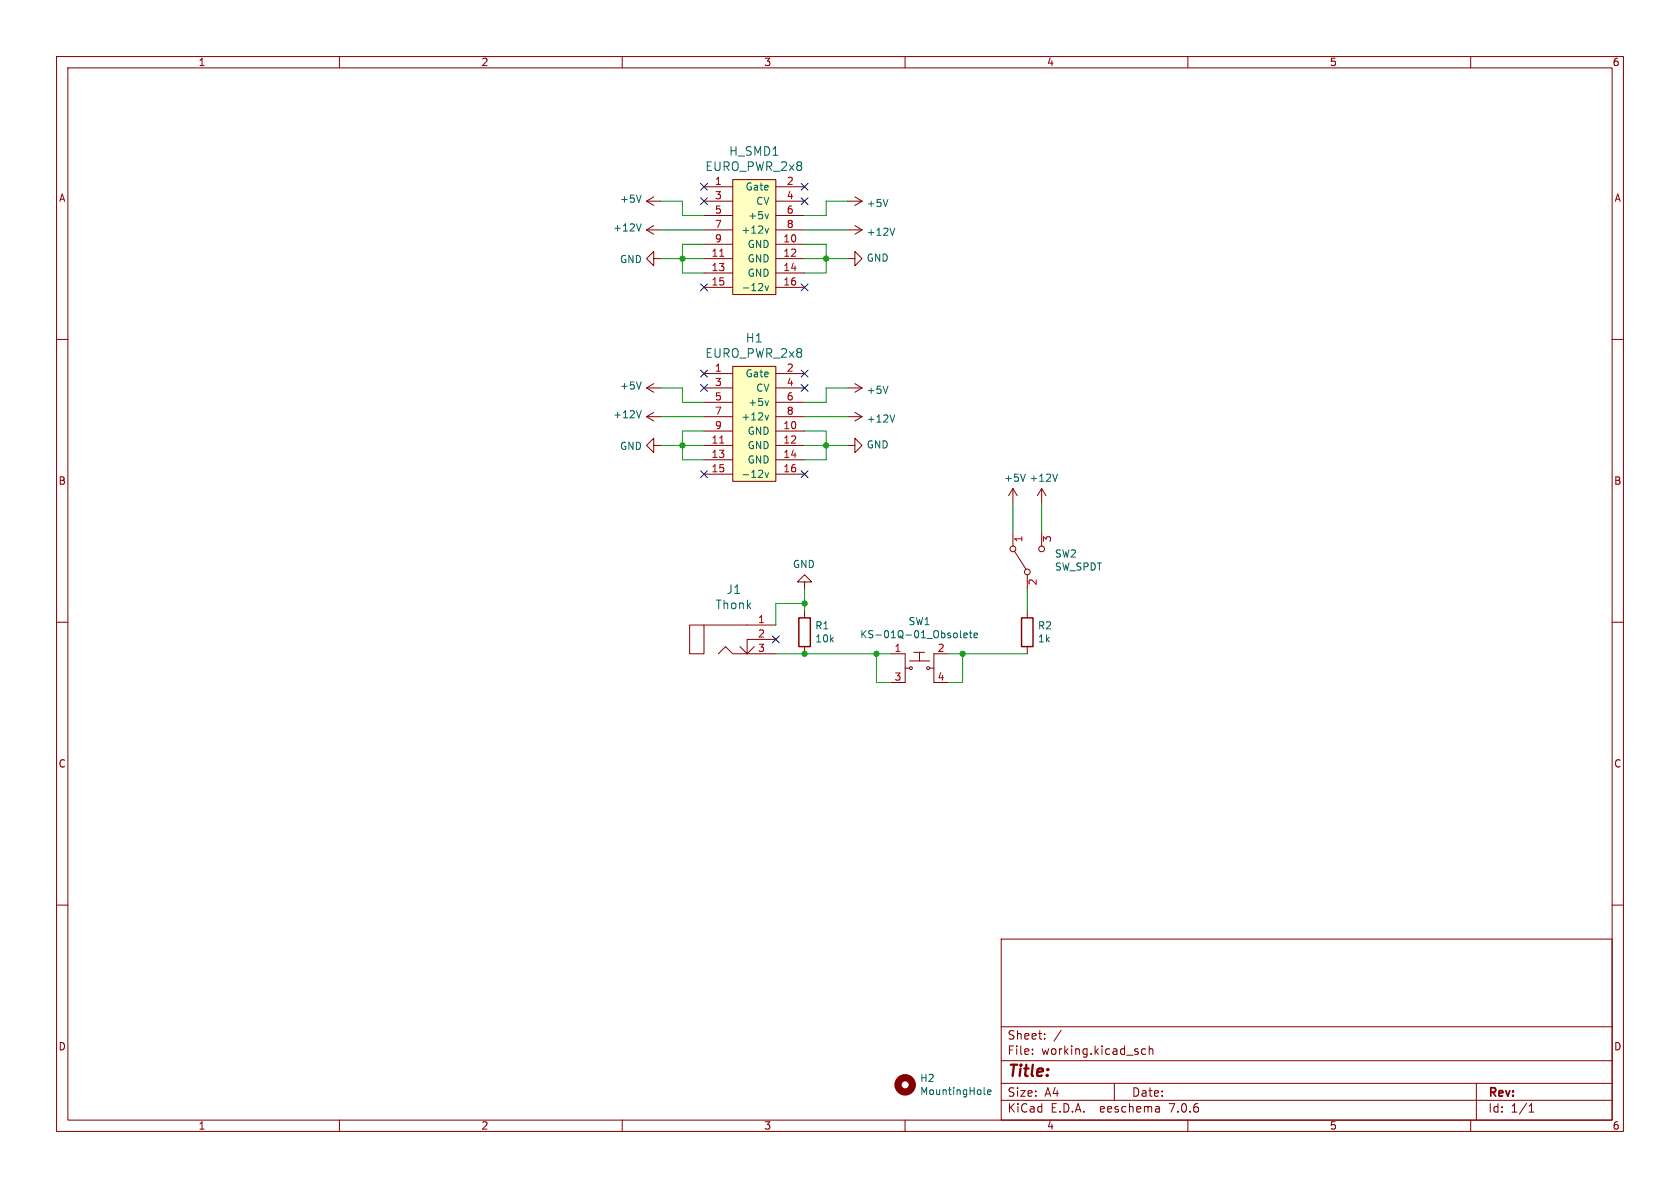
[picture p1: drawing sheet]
(kicad_sch (version 20230121) (generator eeschema)

 (paper "A4")

 (lib_symbols
  (symbol "Device:R" (pin_numbers hide) (pin_names (offset 0)) (in_bom yes) (on_board yes)
   (property "Reference" "R" (at 2.032 0 90) (effects (font (size 1.27 1.27))))
   (property "Value" "R" (at 0 0 90) (effects (font (size 1.27 1.27))))
   (property "Footprint" "" (at -1.778 0 90) (effects (font (size 1.27 1.27)) hide))
   (property "Datasheet" "~" (at 0 0 0) (effects (font (size 1.27 1.27)) hide))
   (symbol "R_0_1"
    (rectangle (start -1.016 -2.54) (end 1.016 2.54) (stroke (width 0.254) (type default)) (fill (type none))))
   (symbol "R_1_1"
    (pin passive line (at 0 3.81 270) (length 1.27) (name "~" (effects (font (size 1.27 1.27)))) (number "1" (effects (font (size 1.27 1.27)))))
    (pin passive line (at 0 -3.81 90) (length 1.27) (name "~" (effects (font (size 1.27 1.27)))) (number "2" (effects (font (size 1.27 1.27)))))))
  (symbol "GateButton-rescue:+12V-Miasma_IO_smd-cache" (power) (pin_names (offset 0)) (in_bom yes) (on_board yes)
   (property "Reference" "#PWR" (at 0 -3.81 0) (effects (font (size 1.27 1.27)) hide))
   (property "Value" "+12V-Miasma_IO_smd-cache" (at 0 3.556 0) (effects (font (size 1.27 1.27))))
   (property "Footprint" "" (at 0 0 0) (effects (font (size 1.27 1.27))))
   (property "Datasheet" "" (at 0 0 0) (effects (font (size 1.27 1.27))))
   (symbol "+12V-Miasma_IO_smd-cache_0_1"
    (polyline (pts (xy -0.762 1.27) (xy 0 2.54)) (stroke (width 0) (type solid)) (fill (type none)))
    (polyline (pts (xy 0 0) (xy 0 2.54)) (stroke (width 0) (type solid)) (fill (type none)))
    (polyline (pts (xy 0 2.54) (xy 0.762 1.27)) (stroke (width 0) (type solid)) (fill (type none))))
   (symbol "+12V-Miasma_IO_smd-cache_1_1"
    (pin power_in line (at 0 0 90) (length 0) hide (name "+12V" (effects (font (size 1.27 1.27)))) (number "1" (effects (font (size 1.27 1.27)))))))
  (symbol "GateButton-rescue:EURO_PWR_2x8-eurocad" (pin_names (offset 1.016)) (in_bom yes) (on_board yes)
   (property "Reference" "H" (at 0 -11.43 0) (effects (font (size 1.524 1.524))))
   (property "Value" "eurocad_EURO_PWR_2x8" (at 0 11.43 0) (effects (font (size 1.524 1.524))))
   (property "Footprint" "" (at 2.54 3.81 0) (effects (font (size 1.524 1.524))))
   (property "Datasheet" "" (at 2.54 3.81 0) (effects (font (size 1.524 1.524))))
   (symbol "EURO_PWR_2x8-eurocad_0_1"
    (rectangle (start -3.81 10.16) (end 3.81 -10.16) (stroke (width 0) (type solid)) (fill (type background))))
   (symbol "EURO_PWR_2x8-eurocad_1_1"
    (pin output line (at -8.89 8.89 0) (length 5.08) (name "~" (effects (font (size 1.27 1.27)))) (number "1" (effects (font (size 1.27 1.27)))))
    (pin power_out line (at 8.89 -1.27 180) (length 5.08) (name "GND" (effects (font (size 1.27 1.27)))) (number "10" (effects (font (size 1.27 1.27)))))
    (pin power_out line (at -8.89 -3.81 0) (length 5.08) (name "~" (effects (font (size 1.27 1.27)))) (number "11" (effects (font (size 1.27 1.27)))))
    (pin power_out line (at 8.89 -3.81 180) (length 5.08) (name "GND" (effects (font (size 1.27 1.27)))) (number "12" (effects (font (size 1.27 1.27)))))
    (pin power_out line (at -8.89 -6.35 0) (length 5.08) (name "~" (effects (font (size 1.27 1.27)))) (number "13" (effects (font (size 1.27 1.27)))))
    (pin power_out line (at 8.89 -6.35 180) (length 5.08) (name "GND" (effects (font (size 1.27 1.27)))) (number "14" (effects (font (size 1.27 1.27)))))
    (pin power_out line (at -8.89 -8.89 0) (length 5.08) (name "~" (effects (font (size 1.27 1.27)))) (number "15" (effects (font (size 1.27 1.27)))))
    (pin power_out line (at 8.89 -8.89 180) (length 5.08) (name "-12v" (effects (font (size 1.27 1.27)))) (number "16" (effects (font (size 1.27 1.27)))))
    (pin output line (at 8.89 8.89 180) (length 5.08) (name "Gate" (effects (font (size 1.27 1.27)))) (number "2" (effects (font (size 1.27 1.27)))))
    (pin output line (at -8.89 6.35 0) (length 5.08) (name "~" (effects (font (size 1.27 1.27)))) (number "3" (effects (font (size 1.27 1.27)))))
    (pin output line (at 8.89 6.35 180) (length 5.08) (name "CV" (effects (font (size 1.27 1.27)))) (number "4" (effects (font (size 1.27 1.27)))))
    (pin power_out line (at -8.89 3.81 0) (length 5.08) (name "~" (effects (font (size 1.27 1.27)))) (number "5" (effects (font (size 1.27 1.27)))))
    (pin power_out line (at 8.89 3.81 180) (length 5.08) (name "+5v" (effects (font (size 1.27 1.27)))) (number "6" (effects (font (size 1.27 1.27)))))
    (pin power_out line (at -8.89 1.27 0) (length 5.08) (name "~" (effects (font (size 1.27 1.27)))) (number "7" (effects (font (size 1.27 1.27)))))
    (pin power_out line (at 8.89 1.27 180) (length 5.08) (name "+12v" (effects (font (size 1.27 1.27)))) (number "8" (effects (font (size 1.27 1.27)))))
    (pin power_out line (at -8.89 -1.27 0) (length 5.08) (name "~" (effects (font (size 1.27 1.27)))) (number "9" (effects (font (size 1.27 1.27)))))))
  (symbol "GateButton-rescue:KS-01Q-01_Obsolete-dk_Pushbutton-Switches" (pin_names (offset 1.016)) (in_bom yes) (on_board yes)
   (property "Reference" "S" (at 0 5.08 0) (effects (font (size 1.27 1.27))))
   (property "Value" "dk_Pushbutton-Switches_KS-01Q-01_Obsolete" (at 0 -4.445 0) (effects (font (size 1.27 1.27))))
   (property "Footprint" "digikey-footprints:PushButton_Round_D12mm_THT_KS-01Q-01" (at 5.08 5.08 0) (effects (font (size 1.27 1.27)) (justify left) hide))
   (property "Datasheet" "http://spec_sheets.e-switch.com/specs/29-KS01Q01.pdf" (at 5.08 7.62 0) (effects (font (size 1.524 1.524)) (justify left) hide))
   (property "Digi-Key_PN" "EG4791-ND" (at 5.08 10.16 0) (effects (font (size 1.524 1.524)) (justify left) hide))
   (property "MPN" "KS-01Q-01" (at 5.08 12.7 0) (effects (font (size 1.524 1.524)) (justify left) hide))
   (property "Category" "Switches" (at 5.08 15.24 0) (effects (font (size 1.524 1.524)) (justify left) hide))
   (property "Family" "Pushbutton Switches" (at 5.08 17.78 0) (effects (font (size 1.524 1.524)) (justify left) hide))
   (property "DK_Datasheet_Link" "http://spec_sheets.e-switch.com/specs/29-KS01Q01.pdf" (at 5.08 20.32 0) (effects (font (size 1.524 1.524)) (justify left) hide))
   (property "DK_Detail_Page" "/product-detail/en/e-switch/KS-01Q-01/EG4791-ND/2116270" (at 5.08 22.86 0) (effects (font (size 1.524 1.524)) (justify left) hide))
   (property "Description" "SWITCH PUSH SPST-NO 0.01A 35V" (at 5.08 25.4 0) (effects (font (size 1.524 1.524)) (justify left) hide))
   (property "Manufacturer" "E-Switch" (at 5.08 27.94 0) (effects (font (size 1.524 1.524)) (justify left) hide))
   (property "Status" "Obsolete NonStock" (at 5.08 30.48 0) (effects (font (size 1.524 1.524)) (justify left) hide))
   (symbol "KS-01Q-01_Obsolete-dk_Pushbutton-Switches_0_1"
    (circle (center -1.524 0) (radius 0.254) (stroke (width 0) (type solid)) (fill (type none)))
    (polyline (pts (xy -2.54 2.54) (xy -2.54 -2.54)) (stroke (width 0) (type solid)) (fill (type none)))
    (polyline (pts (xy -1.778 0) (xy -2.54 0)) (stroke (width 0) (type solid)) (fill (type none)))
    (polyline (pts (xy -1.778 1.27) (xy 1.778 1.27)) (stroke (width 0) (type solid)) (fill (type none)))
    (polyline (pts (xy 2.54 -2.54) (xy 2.54 2.54)) (stroke (width 0) (type solid)) (fill (type none)))
    (polyline (pts (xy 2.54 0) (xy 1.778 0)) (stroke (width 0) (type solid)) (fill (type none)))
    (circle (center 1.524 0) (radius 0.254) (stroke (width 0) (type solid)) (fill (type none))))
   (symbol "KS-01Q-01_Obsolete-dk_Pushbutton-Switches_1_1"
    (polyline (pts (xy -1.016 2.794) (xy 0.889 2.794)) (stroke (width 0) (type solid)) (fill (type none)))
    (polyline (pts (xy 0 2.794) (xy 0 1.27)) (stroke (width 0) (type solid)) (fill (type none)))
    (pin passive line (at -5.08 2.54 0) (length 2.54) (name "~" (effects (font (size 1.27 1.27)))) (number "1" (effects (font (size 1.27 1.27)))))
    (pin passive line (at 5.08 2.54 180) (length 2.54) (name "~" (effects (font (size 1.27 1.27)))) (number "2" (effects (font (size 1.27 1.27)))))
    (pin passive line (at -5.08 -2.54 0) (length 2.54) (name "~" (effects (font (size 1.27 1.27)))) (number "3" (effects (font (size 1.27 1.27)))))
    (pin passive line (at 5.08 -2.54 180) (length 2.54) (name "~" (effects (font (size 1.27 1.27)))) (number "4" (effects (font (size 1.27 1.27)))))))
  (symbol "GateButton-rescue:Thonk-Miasma_IO_smd-cache" (pin_names (offset 1.016)) (in_bom yes) (on_board yes)
   (property "Reference" "J" (at 0 0 0) (effects (font (size 1.524 1.524))))
   (property "Value" "Miasma_IO_smd-cache_Thonk" (at 0 3.81 0) (effects (font (size 1.524 1.524))))
   (property "Footprint" "" (at 0 0 0) (effects (font (size 1.524 1.524))))
   (property "Datasheet" "" (at 0 0 0) (effects (font (size 1.524 1.524))))
   (symbol "Thonk-Miasma_IO_smd-cache_0_1"
    (rectangle (start -7.62 2.54) (end -5.08 -2.54) (stroke (width 0) (type solid)) (fill (type none)))
    (polyline (pts (xy 2.54 -2.54) (xy 3.81 -1.27)) (stroke (width 0) (type solid)) (fill (type none)))
    (polyline (pts (xy 2.54 2.54) (xy -5.08 2.54)) (stroke (width 0) (type solid)) (fill (type none)))
    (polyline (pts (xy 2.54 0) (xy 2.54 -2.54) (xy 1.27 -1.27)) (stroke (width 0) (type solid)) (fill (type none)))
    (polyline (pts (xy 2.54 -2.54) (xy 0 -2.54) (xy -1.27 -1.27) (xy -2.54 -2.54)) (stroke (width 0) (type solid)) (fill (type none))))
   (symbol "Thonk-Miasma_IO_smd-cache_1_1"
    (pin passive line (at 7.62 2.54 180) (length 5.08) (name "~" (effects (font (size 1.27 1.27)))) (number "1" (effects (font (size 1.27 1.27)))))
    (pin passive line (at 7.62 0 180) (length 5.08) (name "~" (effects (font (size 1.27 1.27)))) (number "2" (effects (font (size 1.27 1.27)))))
    (pin passive line (at 7.62 -2.54 180) (length 5.08) (name "~" (effects (font (size 1.27 1.27)))) (number "3" (effects (font (size 1.27 1.27)))))))
  (symbol "Mechanical:MountingHole" (pin_names (offset 1.016)) (in_bom yes) (on_board yes)
   (property "Reference" "H" (at 0 5.08 0) (effects (font (size 1.27 1.27))))
   (property "Value" "MountingHole" (at 0 3.175 0) (effects (font (size 1.27 1.27))))
   (property "Footprint" "" (at 0 0 0) (effects (font (size 1.27 1.27)) hide))
   (property "Datasheet" "~" (at 0 0 0) (effects (font (size 1.27 1.27)) hide))
   (symbol "MountingHole_0_1"
    (circle (center 0 0) (radius 1.27) (stroke (width 1.27) (type default)) (fill (type none)))))
  (symbol "Switch:SW_SPDT" (pin_names (offset 0) hide) (in_bom yes) (on_board yes)
   (property "Reference" "SW" (at 0 4.318 0) (effects (font (size 1.27 1.27))))
   (property "Value" "SW_SPDT" (at 0 -5.08 0) (effects (font (size 1.27 1.27))))
   (property "Footprint" "" (at 0 0 0) (effects (font (size 1.27 1.27)) hide))
   (property "Datasheet" "~" (at 0 0 0) (effects (font (size 1.27 1.27)) hide))
   (symbol "SW_SPDT_0_0"
    (circle (center -2.032 0) (radius 0.508) (stroke (width 0) (type default)) (fill (type none)))
    (circle (center 2.032 -2.54) (radius 0.508) (stroke (width 0) (type default)) (fill (type none))))
   (symbol "SW_SPDT_0_1"
    (polyline (pts (xy -1.524 0.254) (xy 1.651 2.286)) (stroke (width 0) (type default)) (fill (type none)))
    (circle (center 2.032 2.54) (radius 0.508) (stroke (width 0) (type default)) (fill (type none))))
   (symbol "SW_SPDT_1_1"
    (pin passive line (at 5.08 2.54 180) (length 2.54) (name "A" (effects (font (size 1.27 1.27)))) (number "1" (effects (font (size 1.27 1.27)))))
    (pin passive line (at -5.08 0 0) (length 2.54) (name "B" (effects (font (size 1.27 1.27)))) (number "2" (effects (font (size 1.27 1.27)))))
    (pin passive line (at 5.08 -2.54 180) (length 2.54) (name "C" (effects (font (size 1.27 1.27)))) (number "3" (effects (font (size 1.27 1.27)))))))
  (symbol "power:+5V" (power) (pin_names (offset 0)) (in_bom yes) (on_board yes)
   (property "Reference" "#PWR" (at 0 -3.81 0) (effects (font (size 1.27 1.27)) hide))
   (property "Value" "+5V" (at 0 3.556 0) (effects (font (size 1.27 1.27))))
   (property "Footprint" "" (at 0 0 0) (effects (font (size 1.27 1.27)) hide))
   (property "Datasheet" "" (at 0 0 0) (effects (font (size 1.27 1.27)) hide))
   (symbol "+5V_0_1"
    (polyline (pts (xy -0.762 1.27) (xy 0 2.54)) (stroke (width 0) (type default)) (fill (type none)))
    (polyline (pts (xy 0 0) (xy 0 2.54)) (stroke (width 0) (type default)) (fill (type none)))
    (polyline (pts (xy 0 2.54) (xy 0.762 1.27)) (stroke (width 0) (type default)) (fill (type none))))
   (symbol "+5V_1_1"
    (pin power_in line (at 0 0 90) (length 0) hide (name "+5V" (effects (font (size 1.27 1.27)))) (number "1" (effects (font (size 1.27 1.27)))))))
  (symbol "power:GND" (power) (pin_names (offset 0)) (in_bom yes) (on_board yes)
   (property "Reference" "#PWR" (at 0 -6.35 0) (effects (font (size 1.27 1.27)) hide))
   (property "Value" "GND" (at 0 -3.81 0) (effects (font (size 1.27 1.27))))
   (property "Footprint" "" (at 0 0 0) (effects (font (size 1.27 1.27)) hide))
   (property "Datasheet" "" (at 0 0 0) (effects (font (size 1.27 1.27)) hide))
   (symbol "GND_0_1"
    (polyline (pts (xy 0 0) (xy 0 -1.27) (xy 1.27 -1.27) (xy 0 -2.54) (xy -1.27 -1.27) (xy 0 -1.27)) (stroke (width 0) (type default)) (fill (type none))))
   (symbol "GND_1_1"
    (pin power_in line (at 0 0 270) (length 0) hide (name "GND" (effects (font (size 1.27 1.27)))) (number "1" (effects (font (size 1.27 1.27))))))))

 (junction (at 154.94 115.57) (diameter 0) (color 0 0 0 0))
 (junction (at 142.24 115.57) (diameter 0) (color 0 0 0 0))
 (junction (at 120.65 78.74) (diameter 0) (color 0 0 0 0))
 (junction (at 120.65 45.72) (diameter 0) (color 0 0 0 0))
 (junction (at 142.24 106.68) (diameter 0) (color 0 0 0 0))
 (junction (at 170.18 115.57) (diameter 0) (color 0 0 0 0))
 (junction (at 146.05 78.74) (diameter 0) (color 0 0 0 0))
 (junction (at 146.05 45.72) (diameter 0) (color 0 0 0 0))

 (no_connect (at 142.24 35.56))
 (no_connect (at 142.24 68.58))
 (no_connect (at 142.24 33.02))
 (no_connect (at 142.24 83.82))
 (no_connect (at 124.46 66.04))
 (no_connect (at 142.24 66.04))
 (no_connect (at 124.46 35.56))
 (no_connect (at 124.46 33.02))
 (no_connect (at 137.16 113.03))
 (no_connect (at 124.46 50.8))
 (no_connect (at 142.24 50.8))
 (no_connect (at 124.46 68.58))
 (no_connect (at 124.46 83.82))

 (wire (pts (xy 142.24 106.68) (xy 142.24 107.95)) (stroke (width 0) (type default)))
 (wire (pts (xy 124.46 71.12) (xy 120.65 71.12)) (stroke (width 0) (type default)))
 (wire (pts (xy 120.65 81.28) (xy 120.65 78.74)) (stroke (width 0) (type default)))
 (wire (pts (xy 124.46 43.18) (xy 120.65 43.18)) (stroke (width 0) (type default)))
 (wire (pts (xy 120.65 45.72) (xy 116.84 45.72)) (stroke (width 0) (type default)))
 (wire (pts (xy 167.64 120.65) (xy 170.18 120.65)) (stroke (width 0) (type default)))
 (wire (pts (xy 146.05 35.56) (xy 149.86 35.56)) (stroke (width 0) (type default)))
 (wire (pts (xy 124.46 76.2) (xy 120.65 76.2)) (stroke (width 0) (type default)))
 (wire (pts (xy 157.48 120.65) (xy 154.94 120.65)) (stroke (width 0) (type default)))
 (wire (pts (xy 137.16 115.57) (xy 142.24 115.57)) (stroke (width 0) (type default)))
 (wire (pts (xy 142.24 78.74) (xy 146.05 78.74)) (stroke (width 0) (type default)))
 (wire (pts (xy 124.46 81.28) (xy 120.65 81.28)) (stroke (width 0) (type default)))
 (wire (pts (xy 142.24 40.64) (xy 149.86 40.64)) (stroke (width 0) (type default)))
 (wire (pts (xy 120.65 38.1) (xy 120.65 35.56)) (stroke (width 0) (type default)))
 (wire (pts (xy 137.16 106.68) (xy 137.16 110.49)) (stroke (width 0) (type default)))
 (wire (pts (xy 142.24 71.12) (xy 146.05 71.12)) (stroke (width 0) (type default)))
 (wire (pts (xy 142.24 45.72) (xy 146.05 45.72)) (stroke (width 0) (type default)))
 (wire (pts (xy 179.07 93.98) (xy 179.07 88.9)) (stroke (width 0) (type default)))
 (wire (pts (xy 120.65 43.18) (xy 120.65 45.72)) (stroke (width 0) (type default)))
 (wire (pts (xy 184.15 93.98) (xy 184.15 88.9)) (stroke (width 0) (type default)))
 (wire (pts (xy 146.05 76.2) (xy 146.05 78.74)) (stroke (width 0) (type default)))
 (wire (pts (xy 146.05 48.26) (xy 146.05 45.72)) (stroke (width 0) (type default)))
 (wire (pts (xy 142.24 115.57) (xy 154.94 115.57)) (stroke (width 0) (type default)))
 (wire (pts (xy 124.46 45.72) (xy 120.65 45.72)) (stroke (width 0) (type default)))
 (wire (pts (xy 142.24 73.66) (xy 149.86 73.66)) (stroke (width 0) (type default)))
 (wire (pts (xy 146.05 43.18) (xy 146.05 45.72)) (stroke (width 0) (type default)))
 (wire (pts (xy 120.65 76.2) (xy 120.65 78.74)) (stroke (width 0) (type default)))
 (wire (pts (xy 120.65 48.26) (xy 120.65 45.72)) (stroke (width 0) (type default)))
 (wire (pts (xy 170.18 120.65) (xy 170.18 115.57)) (stroke (width 0) (type default)))
 (wire (pts (xy 142.24 104.14) (xy 142.24 106.68)) (stroke (width 0) (type default)))
 (wire (pts (xy 146.05 71.12) (xy 146.05 68.58)) (stroke (width 0) (type default)))
 (wire (pts (xy 146.05 68.58) (xy 149.86 68.58)) (stroke (width 0) (type default)))
 (wire (pts (xy 120.65 78.74) (xy 116.84 78.74)) (stroke (width 0) (type default)))
 (wire (pts (xy 124.46 38.1) (xy 120.65 38.1)) (stroke (width 0) (type default)))
 (wire (pts (xy 167.64 115.57) (xy 170.18 115.57)) (stroke (width 0) (type default)))
 (wire (pts (xy 142.24 81.28) (xy 146.05 81.28)) (stroke (width 0) (type default)))
 (wire (pts (xy 181.61 104.14) (xy 181.61 107.95)) (stroke (width 0) (type default)))
 (wire (pts (xy 124.46 78.74) (xy 120.65 78.74)) (stroke (width 0) (type default)))
 (wire (pts (xy 124.46 73.66) (xy 116.84 73.66)) (stroke (width 0) (type default)))
 (wire (pts (xy 142.24 48.26) (xy 146.05 48.26)) (stroke (width 0) (type default)))
 (wire (pts (xy 142.24 106.68) (xy 137.16 106.68)) (stroke (width 0) (type default)))
 (wire (pts (xy 142.24 76.2) (xy 146.05 76.2)) (stroke (width 0) (type default)))
 (wire (pts (xy 146.05 38.1) (xy 146.05 35.56)) (stroke (width 0) (type default)))
 (wire (pts (xy 146.05 45.72) (xy 149.86 45.72)) (stroke (width 0) (type default)))
 (wire (pts (xy 146.05 78.74) (xy 149.86 78.74)) (stroke (width 0) (type default)))
 (wire (pts (xy 154.94 120.65) (xy 154.94 115.57)) (stroke (width 0) (type default)))
 (wire (pts (xy 124.46 48.26) (xy 120.65 48.26)) (stroke (width 0) (type default)))
 (wire (pts (xy 170.18 115.57) (xy 181.61 115.57)) (stroke (width 0) (type default)))
 (wire (pts (xy 154.94 115.57) (xy 157.48 115.57)) (stroke (width 0) (type default)))
 (wire (pts (xy 142.24 38.1) (xy 146.05 38.1)) (stroke (width 0) (type default)))
 (wire (pts (xy 120.65 68.58) (xy 116.84 68.58)) (stroke (width 0) (type default)))
 (wire (pts (xy 146.05 81.28) (xy 146.05 78.74)) (stroke (width 0) (type default)))
 (wire (pts (xy 120.65 71.12) (xy 120.65 68.58)) (stroke (width 0) (type default)))
 (wire (pts (xy 120.65 35.56) (xy 116.84 35.56)) (stroke (width 0) (type default)))
 (wire (pts (xy 124.46 40.64) (xy 116.84 40.64)) (stroke (width 0) (type default)))
 (wire (pts (xy 142.24 43.18) (xy 146.05 43.18)) (stroke (width 0) (type default)))

 (symbol (lib_id "GateButton-rescue:EURO_PWR_2x8-eurocad") (at 133.35 74.93 0) (unit 1) (in_bom yes) (on_board yes) (dnp no)
  (property "Reference" "H1" (at 133.35 59.7662 0) (effects (font (size 1.524 1.524))))
  (property "Value" "EURO_PWR_2x8" (at 133.35 62.4586 0) (effects (font (size 1.524 1.524))))
  (property "Footprint" "Connector_PinHeader_2.54mm:PinHeader_2x08_P2.54mm_Vertical" (at 135.89 71.12 0) (effects (font (size 1.524 1.524)) hide))
  (property "Datasheet" "" (at 135.89 71.12 0) (effects (font (size 1.524 1.524)))) (pin "1") (pin "10") (pin "11") (pin "12") (pin "13") (pin "14") (pin "15") (pin "16") (pin "2") (pin "3") (pin "4") (pin "5") (pin "6") (pin "7") (pin "8") (pin "9"))

 (symbol (lib_id "GateButton-rescue:Thonk-Miasma_IO_smd-cache") (at 129.54 113.03 0) (unit 1) (in_bom yes) (on_board yes) (dnp no)
  (property "Reference" "J1" (at 129.7432 104.2162 0) (effects (font (size 1.524 1.524))))
  (property "Value" "Thonk" (at 129.7432 106.9086 0) (effects (font (size 1.524 1.524))))
  (property "Footprint" "chillpizza:THONKICONN_mill" (at 129.54 113.03 0) (effects (font (size 1.524 1.524)) hide))
  (property "Datasheet" "" (at 129.54 113.03 0) (effects (font (size 1.524 1.524)))) (pin "1") (pin "2") (pin "3"))

 (symbol (lib_id "power:GND") (at 142.24 104.14 180) (unit 1) (in_bom yes) (on_board yes) (dnp no)
  (property "Reference" "#PWR0101" (at 142.24 97.79 0) (effects (font (size 1.27 1.27)) hide))
  (property "Value" "GND" (at 142.113 99.7458 0) (effects (font (size 1.27 1.27))))
  (property "Footprint" "" (at 142.24 104.14 0) (effects (font (size 1.27 1.27)) hide))
  (property "Datasheet" "" (at 142.24 104.14 0) (effects (font (size 1.27 1.27)) hide)) (pin "1"))

 (symbol (lib_id "Device:R") (at 142.24 111.76 0) (unit 1) (in_bom yes) (on_board yes) (dnp no)
  (property "Reference" "R1" (at 144.018 110.5916 0) (effects (font (size 1.27 1.27)) (justify left)))
  (property "Value" "10k" (at 144.018 112.903 0) (effects (font (size 1.27 1.27)) (justify left)))
  (property "Footprint" "Resistors_Universal:Resistor_SMD+THTuniversal_0805to1206_RM10_HandSoldering" (at 140.462 111.76 90) (effects (font (size 1.27 1.27)) hide))
  (property "Datasheet" "~" (at 142.24 111.76 0) (effects (font (size 1.27 1.27)) hide)) (pin "1") (pin "2"))

 (symbol (lib_id "Device:R") (at 181.61 111.76 0) (unit 1) (in_bom yes) (on_board yes) (dnp no)
  (property "Reference" "R2" (at 183.388 110.5916 0) (effects (font (size 1.27 1.27)) (justify left)))
  (property "Value" "1k" (at 183.388 112.903 0) (effects (font (size 1.27 1.27)) (justify left)))
  (property "Footprint" "Resistors_Universal:Resistor_SMD+THTuniversal_0805to1206_RM10_HandSoldering" (at 179.832 111.76 90) (effects (font (size 1.27 1.27)) hide))
  (property "Datasheet" "~" (at 181.61 111.76 0) (effects (font (size 1.27 1.27)) hide)) (pin "1") (pin "2"))

 (symbol (lib_id "Switch:SW_SPDT") (at 181.61 99.06 90) (unit 1) (in_bom yes) (on_board yes) (dnp no)
  (property "Reference" "SW2" (at 186.3852 97.8916 90) (effects (font (size 1.27 1.27)) (justify right)))
  (property "Value" "SW_SPDT" (at 186.3852 100.203 90) (effects (font (size 1.27 1.27)) (justify right)))
  (property "Footprint" "digikey-footprints:Toggle_Switch_100SP1T1B4M2QE" (at 181.61 99.06 0) (effects (font (size 1.27 1.27)) hide))
  (property "Datasheet" "~" (at 181.61 99.06 0) (effects (font (size 1.27 1.27)) hide)) (pin "1") (pin "2") (pin "3"))

 (symbol (lib_id "power:GND") (at 116.84 78.74 270) (unit 1) (in_bom yes) (on_board yes) (dnp no)
  (property "Reference" "#PWR0102" (at 110.49 78.74 0) (effects (font (size 1.27 1.27)) hide))
  (property "Value" "GND" (at 113.5888 78.867 90) (effects (font (size 1.27 1.27)) (justify right)))
  (property "Footprint" "" (at 116.84 78.74 0) (effects (font (size 1.27 1.27)) hide))
  (property "Datasheet" "" (at 116.84 78.74 0) (effects (font (size 1.27 1.27)) hide)) (pin "1"))

 (symbol (lib_id "power:GND") (at 149.86 78.74 90) (unit 1) (in_bom yes) (on_board yes) (dnp no)
  (property "Reference" "#PWR0103" (at 156.21 78.74 0) (effects (font (size 1.27 1.27)) hide))
  (property "Value" "GND" (at 153.1112 78.613 90) (effects (font (size 1.27 1.27)) (justify right)))
  (property "Footprint" "" (at 149.86 78.74 0) (effects (font (size 1.27 1.27)) hide))
  (property "Datasheet" "" (at 149.86 78.74 0) (effects (font (size 1.27 1.27)) hide)) (pin "1"))

 (symbol (lib_id "power:+5V") (at 149.86 68.58 270) (unit 1) (in_bom yes) (on_board yes) (dnp no)
  (property "Reference" "#PWR0104" (at 146.05 68.58 0) (effects (font (size 1.27 1.27)) hide))
  (property "Value" "+5V" (at 153.1112 68.961 90) (effects (font (size 1.27 1.27)) (justify left)))
  (property "Footprint" "" (at 149.86 68.58 0) (effects (font (size 1.27 1.27)) hide))
  (property "Datasheet" "" (at 149.86 68.58 0) (effects (font (size 1.27 1.27)) hide)) (pin "1"))

 (symbol (lib_id "GateButton-rescue:+12V-Miasma_IO_smd-cache") (at 149.86 73.66 270) (unit 1) (in_bom yes) (on_board yes) (dnp no)
  (property "Reference" "#PWR0105" (at 146.05 73.66 0) (effects (font (size 1.27 1.27)) hide))
  (property "Value" "+12V" (at 153.1112 74.041 90) (effects (font (size 1.27 1.27)) (justify left)))
  (property "Footprint" "" (at 149.86 73.66 0) (effects (font (size 1.27 1.27))))
  (property "Datasheet" "" (at 149.86 73.66 0) (effects (font (size 1.27 1.27)))) (pin "1"))

 (symbol (lib_id "GateButton-rescue:+12V-Miasma_IO_smd-cache") (at 116.84 73.66 90) (unit 1) (in_bom yes) (on_board yes) (dnp no)
  (property "Reference" "#PWR0106" (at 120.65 73.66 0) (effects (font (size 1.27 1.27)) hide))
  (property "Value" "+12V" (at 113.5888 73.279 90) (effects (font (size 1.27 1.27)) (justify left)))
  (property "Footprint" "" (at 116.84 73.66 0) (effects (font (size 1.27 1.27))))
  (property "Datasheet" "" (at 116.84 73.66 0) (effects (font (size 1.27 1.27)))) (pin "1"))

 (symbol (lib_id "power:+5V") (at 116.84 68.58 90) (unit 1) (in_bom yes) (on_board yes) (dnp no)
  (property "Reference" "#PWR0107" (at 120.65 68.58 0) (effects (font (size 1.27 1.27)) hide))
  (property "Value" "+5V" (at 113.5888 68.199 90) (effects (font (size 1.27 1.27)) (justify left)))
  (property "Footprint" "" (at 116.84 68.58 0) (effects (font (size 1.27 1.27)) hide))
  (property "Datasheet" "" (at 116.84 68.58 0) (effects (font (size 1.27 1.27)) hide)) (pin "1"))

 (symbol (lib_id "power:+5V") (at 179.07 88.9 0) (unit 1) (in_bom yes) (on_board yes) (dnp no)
  (property "Reference" "#PWR0108" (at 179.07 92.71 0) (effects (font (size 1.27 1.27)) hide))
  (property "Value" "+5V" (at 179.451 84.5058 0) (effects (font (size 1.27 1.27))))
  (property "Footprint" "" (at 179.07 88.9 0) (effects (font (size 1.27 1.27)) hide))
  (property "Datasheet" "" (at 179.07 88.9 0) (effects (font (size 1.27 1.27)) hide)) (pin "1"))

 (symbol (lib_id "GateButton-rescue:+12V-Miasma_IO_smd-cache") (at 184.15 88.9 0) (unit 1) (in_bom yes) (on_board yes) (dnp no)
  (property "Reference" "#PWR0109" (at 184.15 92.71 0) (effects (font (size 1.27 1.27)) hide))
  (property "Value" "+12V" (at 184.531 84.5058 0) (effects (font (size 1.27 1.27))))
  (property "Footprint" "" (at 184.15 88.9 0) (effects (font (size 1.27 1.27))))
  (property "Datasheet" "" (at 184.15 88.9 0) (effects (font (size 1.27 1.27)))) (pin "1"))

 (symbol (lib_id "GateButton-rescue:EURO_PWR_2x8-eurocad") (at 133.35 41.91 0) (unit 1) (in_bom yes) (on_board yes) (dnp no)
  (property "Reference" "H_SMD1" (at 133.35 26.7462 0) (effects (font (size 1.524 1.524))))
  (property "Value" "EURO_PWR_2x8" (at 133.35 29.4386 0) (effects (font (size 1.524 1.524))))
  (property "Footprint" "Connector_PinHeader_2.54mm:PinHeader_2x08_P2.54mm_Vertical_SMD" (at 135.89 38.1 0) (effects (font (size 1.524 1.524)) hide))
  (property "Datasheet" "" (at 135.89 38.1 0) (effects (font (size 1.524 1.524)))) (pin "1") (pin "10") (pin "11") (pin "12") (pin "13") (pin "14") (pin "15") (pin "16") (pin "2") (pin "3") (pin "4") (pin "5") (pin "6") (pin "7") (pin "8") (pin "9"))

 (symbol (lib_id "power:GND") (at 116.84 45.72 270) (unit 1) (in_bom yes) (on_board yes) (dnp no)
  (property "Reference" "#PWR0110" (at 110.49 45.72 0) (effects (font (size 1.27 1.27)) hide))
  (property "Value" "GND" (at 113.5888 45.847 90) (effects (font (size 1.27 1.27)) (justify right)))
  (property "Footprint" "" (at 116.84 45.72 0) (effects (font (size 1.27 1.27)) hide))
  (property "Datasheet" "" (at 116.84 45.72 0) (effects (font (size 1.27 1.27)) hide)) (pin "1"))

 (symbol (lib_id "power:GND") (at 149.86 45.72 90) (unit 1) (in_bom yes) (on_board yes) (dnp no)
  (property "Reference" "#PWR0111" (at 156.21 45.72 0) (effects (font (size 1.27 1.27)) hide))
  (property "Value" "GND" (at 153.1112 45.593 90) (effects (font (size 1.27 1.27)) (justify right)))
  (property "Footprint" "" (at 149.86 45.72 0) (effects (font (size 1.27 1.27)) hide))
  (property "Datasheet" "" (at 149.86 45.72 0) (effects (font (size 1.27 1.27)) hide)) (pin "1"))

 (symbol (lib_id "power:+5V") (at 149.86 35.56 270) (unit 1) (in_bom yes) (on_board yes) (dnp no)
  (property "Reference" "#PWR0112" (at 146.05 35.56 0) (effects (font (size 1.27 1.27)) hide))
  (property "Value" "+5V" (at 153.1112 35.941 90) (effects (font (size 1.27 1.27)) (justify left)))
  (property "Footprint" "" (at 149.86 35.56 0) (effects (font (size 1.27 1.27)) hide))
  (property "Datasheet" "" (at 149.86 35.56 0) (effects (font (size 1.27 1.27)) hide)) (pin "1"))

 (symbol (lib_id "GateButton-rescue:+12V-Miasma_IO_smd-cache") (at 149.86 40.64 270) (unit 1) (in_bom yes) (on_board yes) (dnp no)
  (property "Reference" "#PWR0113" (at 146.05 40.64 0) (effects (font (size 1.27 1.27)) hide))
  (property "Value" "+12V" (at 153.1112 41.021 90) (effects (font (size 1.27 1.27)) (justify left)))
  (property "Footprint" "" (at 149.86 40.64 0) (effects (font (size 1.27 1.27))))
  (property "Datasheet" "" (at 149.86 40.64 0) (effects (font (size 1.27 1.27)))) (pin "1"))

 (symbol (lib_id "GateButton-rescue:+12V-Miasma_IO_smd-cache") (at 116.84 40.64 90) (unit 1) (in_bom yes) (on_board yes) (dnp no)
  (property "Reference" "#PWR0114" (at 120.65 40.64 0) (effects (font (size 1.27 1.27)) hide))
  (property "Value" "+12V" (at 113.5888 40.259 90) (effects (font (size 1.27 1.27)) (justify left)))
  (property "Footprint" "" (at 116.84 40.64 0) (effects (font (size 1.27 1.27))))
  (property "Datasheet" "" (at 116.84 40.64 0) (effects (font (size 1.27 1.27)))) (pin "1"))

 (symbol (lib_id "power:+5V") (at 116.84 35.56 90) (unit 1) (in_bom yes) (on_board yes) (dnp no)
  (property "Reference" "#PWR0115" (at 120.65 35.56 0) (effects (font (size 1.27 1.27)) hide))
  (property "Value" "+5V" (at 113.5888 35.179 90) (effects (font (size 1.27 1.27)) (justify left)))
  (property "Footprint" "" (at 116.84 35.56 0) (effects (font (size 1.27 1.27)) hide))
  (property "Datasheet" "" (at 116.84 35.56 0) (effects (font (size 1.27 1.27)) hide)) (pin "1"))

 (symbol (lib_id "GateButton-rescue:KS-01Q-01_Obsolete-dk_Pushbutton-Switches") (at 162.56 118.11 0) (unit 1) (in_bom yes) (on_board yes) (dnp no)
  (property "Reference" "SW1" (at 162.56 109.855 0) (effects (font (size 1.27 1.27))))
  (property "Value" "KS-01Q-01_Obsolete" (at 162.56 112.1664 0) (effects (font (size 1.27 1.27))))
  (property "Footprint" "digikey-footprints:PushButton_Round_D12mm_THT_KS-01Q-01" (at 167.64 113.03 0) (effects (font (size 1.27 1.27)) (justify left) hide))
  (property "Datasheet" "http://spec_sheets.e-switch.com/specs/29-KS01Q01.pdf" (at 167.64 110.49 0) (effects (font (size 1.524 1.524)) (justify left) hide))
  (property "Digi-Key_PN" "EG4791-ND" (at 167.64 107.95 0) (effects (font (size 1.524 1.524)) (justify left) hide))
  (property "MPN" "KS-01Q-01" (at 167.64 105.41 0) (effects (font (size 1.524 1.524)) (justify left) hide))
  (property "Category" "Switches" (at 167.64 102.87 0) (effects (font (size 1.524 1.524)) (justify left) hide))
  (property "Family" "Pushbutton Switches" (at 167.64 100.33 0) (effects (font (size 1.524 1.524)) (justify left) hide))
  (property "DK_Datasheet_Link" "http://spec_sheets.e-switch.com/specs/29-KS01Q01.pdf" (at 167.64 97.79 0) (effects (font (size 1.524 1.524)) (justify left) hide))
  (property "DK_Detail_Page" "/product-detail/en/e-switch/KS-01Q-01/EG4791-ND/2116270" (at 167.64 95.25 0) (effects (font (size 1.524 1.524)) (justify left) hide))
  (property "Description" "SWITCH PUSH SPST-NO 0.01A 35V" (at 167.64 92.71 0) (effects (font (size 1.524 1.524)) (justify left) hide))
  (property "Manufacturer" "E-Switch" (at 167.64 90.17 0) (effects (font (size 1.524 1.524)) (justify left) hide))
  (property "Status" "Obsolete NonStock" (at 167.64 87.63 0) (effects (font (size 1.524 1.524)) (justify left) hide)) (pin "1") (pin "2") (pin "3") (pin "4"))

 (symbol (lib_id "Mechanical:MountingHole") (at 160.02 191.77 0) (unit 1) (in_bom yes) (on_board yes) (dnp no)
  (property "Reference" "H2" (at 162.56 190.6016 0) (effects (font (size 1.27 1.27)) (justify left)))
  (property "Value" "MountingHole" (at 162.56 192.913 0) (effects (font (size 1.27 1.27)) (justify left)))
  (property "Footprint" "MountingHole:MountingHole_2.2mm_M2" (at 160.02 191.77 0) (effects (font (size 1.27 1.27)) hide))
  (property "Datasheet" "~" (at 160.02 191.77 0) (effects (font (size 1.27 1.27)) hide)))

 (sheet_instances (path "" (page "1"))))
